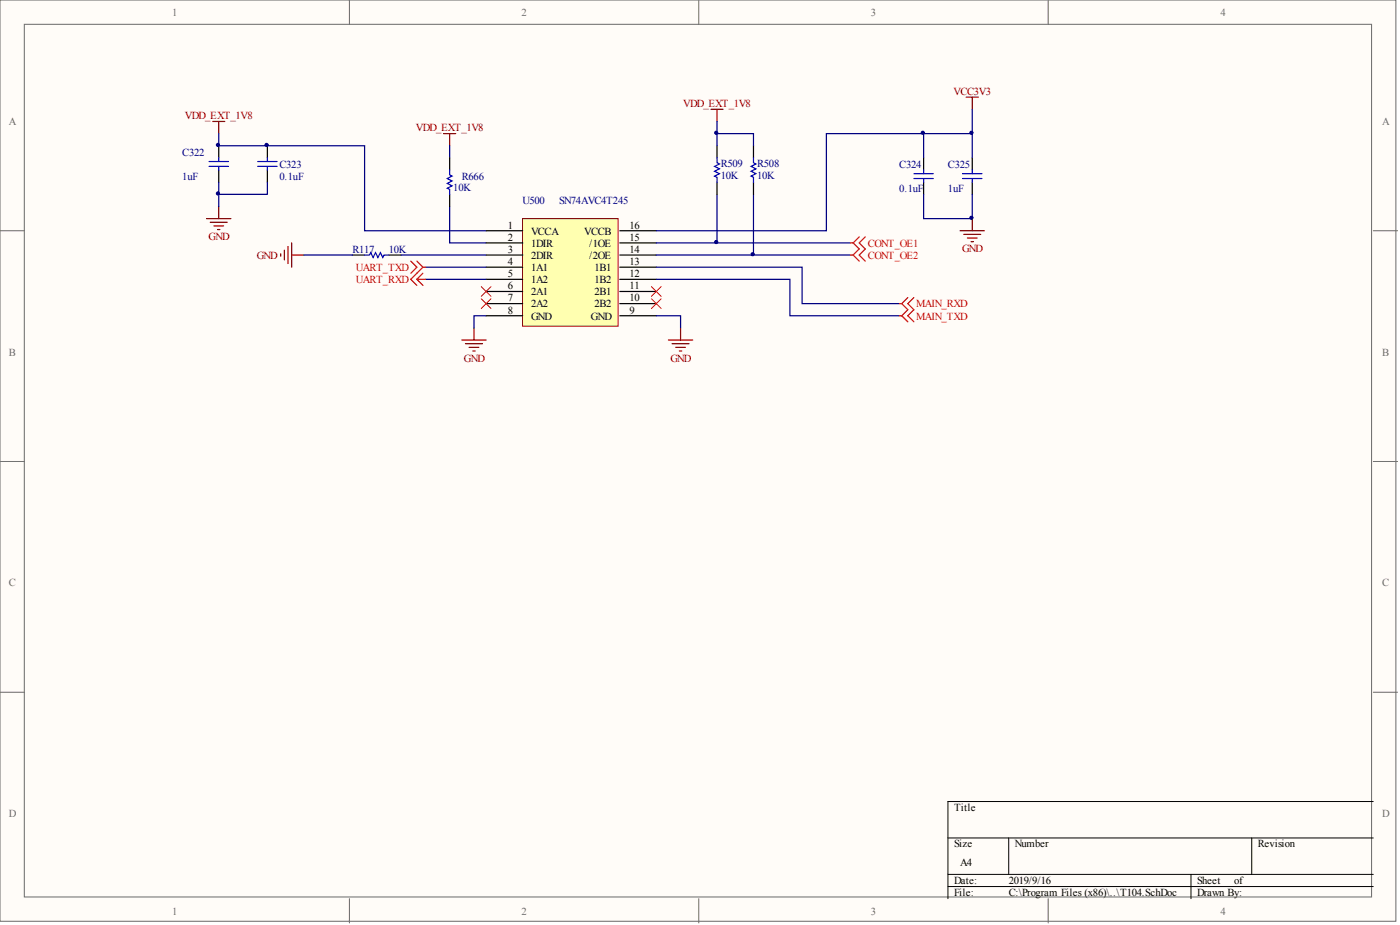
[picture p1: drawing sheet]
<svg xmlns="http://www.w3.org/2000/svg" width="292mm" height="193mm" viewBox="0 0 292 193" stroke-linecap="round" stroke-linejoin="round" font-family="sans-serif">
<g fill="#fffcf8" stroke="#696969" stroke-width=".21">
<path d="M0 0h291.2v192.2h-291.2z"/>
<path d="M5.1 5.1h281.1v182h-281.1z"/>
</g>
<path d="M72.9 0v5.1M145.8 0v5.1M218.7 0v5.1M0 48.1h5.1M286.5 48.1h5.1M0 96.3h5.1M286.5 96.3h5.1M0 144.4h5.1M286.5 144.4h5.1M72.9 187.5v5M145.8 187.5v5M218.7 187.5v5" fill="none" stroke="#696969" stroke-width=".21"/>
<path d="M197.8 174.8h88.7M210.5 174.8v7.6M261.2 174.8v7.6M286.5 167.2h-88.7v20.3M197.8 182.4h88.7M197.8 184.9h88.7M248.5 182.4v5.1" fill="none" stroke="#000" stroke-width=".21"/>
<path d="M109 45.6h20v22.5h-20z" fill="#ffffb0" stroke="#800000" stroke-width=".21"/>
<g fill="none" stroke="#000" stroke-width=".25">
<path d="M45.6 30.4v2.5M45.6 35.5v2.5M55.8 30.4v2.5M55.8 35.5v2.5M93.8 32.9v2.6M149.6 30.4v2.5M149.6 38v2.5M157.2 30.4v2.5M157.2 38v2.5M192.7 32.9v2.6M192.7 38v2.5M202.8 32.9v2.6"/>
<path d="M202.8 38v2.5M73.5 53.2h2.6M81.1 53.2h2.6M93.8 40.5v2.6M101.4 48.1h7.6M101.4 50.7h7.6M101.4 53.2h7.6M101.4 55.7h7.6M101.4 58.3h7.6M129.3 48.1h7.6M129.3 50.7h7.6M129.3 53.2h7.6"/>
<path d="M129.3 55.7h7.6M129.3 58.3h7.6M101.4 60.8h7.6M101.4 63.3h7.6M101.4 65.9h7.6M129.3 60.8h7.6M129.3 63.3h7.6M129.3 65.9h7.6"/>
</g>
<g fill="none" stroke="#00f" stroke-width=".25">
<path d="M43.6 33.7h4.1M43.6 34.7h4.1M45.6 32.9v.8M45.6 34.7v.8M53.8 33.7h4M53.8 34.7h4M55.8 32.9v.8M55.8 34.7v.8M93.8 35.5v1l.5 .2-1 .5 1 .6-1 .5 1 .5-1 .5 .5 .2v1M149.6 32.9v1.1l.5 .2-1 .5 1 .5-1 .5 1 .5-1 .5 .5 .3v1M157.2 32.9v1.1l.5 .2-1 .5 1 .5-1 .5 1 .5-1 .5 .5 .3v1M190.7 36.2h4"/>
<path d="M190.7 37.2h4M192.7 35.5v.7M192.7 37.2v.8M200.8 36.2h4.1M200.8 37.2h4.1M202.8 35.5v.7M202.8 37.2v.8M76.1 53.2h1l.2-.5 .5 1 .6-1 .5 1 .5-1 .5 1 .2-.5h1"/>
</g>
<g fill="none" stroke="#800000" stroke-width=".25">
<path d="M44.4 25.3h2.5M45.6 25.3v2.6M92.6 27.9h2.5M93.8 27.9v2.5M148.3 22.8h2.6M149.6 22.8v2.5M201.6 20.3h2.5M202.8 20.3v2.5M43.1 45.6h5.1M43.9 46.4h3.5M44.6 47.1h2.1M45.4 47.9h.5"/>
<path d="M45.6 43.1v2.5M58.6 53v.5M59.3 52.2v2M60.1 51.4v3.6M60.9 50.7v5M60.9 53.2h2.5M200.3 48.1h5.1M201.1 48.9h3.5M201.8 49.7h2.1M202.6 50.4h.5M202.8 45.6v2.5M96.4 70.9h5"/>
<path d="M97.1 71.7h3.6M97.9 72.5h2M98.6 73.2h.5M98.9 68.4v2.5M139.5 70.9h5M140.2 71.7h3.6M141 72.5h2M141.7 73.2h.5M142 68.4v2.5"/>
</g>
<g fill="none" stroke="#000080" stroke-width=".25">
<path d="M45.6 27.9v2.5h30.5v17.7h25.3M45.6 38v5.1M55.8 38v2.5h-10.2M93.8 30.4v2.5M149.6 25.3v2.6h7.6v2.5M149.6 27.9v2.5M192.7 27.9v5M202.8 32.9v-5h-30.4v20.2h-35.5M202.8 22.8v5.1M63.4 53.2h10.1M83.7 53.2h17.7M88.7 58.3h12.7"/>
<path d="M88.7 55.7h12.7M93.8 43.1v7.6h7.6M136.9 55.7h30.5v7.6h20.2M136.9 58.3h27.9v7.6h22.8M136.9 53.2h40.6M136.9 50.7h12.7M149.6 40.5v10.2h27.9M157.2 40.5v12.7M192.7 40.5v5.1h10.1v-5.1M101.4 65.9h-2.5v2.5M136.9 65.9h5.1v2.5"/>
</g>
<path d="M100.4 59.8l2 2M102.4 59.8l-2 2M135.9 59.8l2 2M137.9 59.8l-2 2M100.4 62.3l2 2.1M102.4 62.3l-2 2.1M135.9 62.3l2 2.1M137.9 62.3l-2 2.1" fill="none" stroke="#f00" stroke-width=".21"/>
<g fill="none" stroke="#f00" stroke-width=".25">
<path d="M85.7 54.5l1.3 1.2-1.3 1.3M87 54.5l1.2 1.2M87 58.3l1.2 1.2M87 58.3h1.7M88.2 55.7l-2.5 2.6 1.3 1.2M88.2 55.7h.5M88.2 57l-1.2 1.3M177.5 50.7h.5M177.5 53.2h.5M178 50.7l1.3 1.2-1.3 1.3M178 53.2l1.3 1.3M179.3 49.4l-1.3 1.3"/>
<path d="M180.5 49.4l-1.2 1.3 1.2 1.2-1.2 1.3 1.2 1.3M187.6 63.3h.5M187.6 65.9h.5M188.1 63.3l1.3 1.3-1.3 1.3M188.1 65.9l1.3 1.2M189.4 62.1l-1.3 1.2M190.7 62.1l-1.3 1.2 1.3 1.3-1.3 1.3 1.3 1.2"/>
</g>
<g fill="#000080" stroke="#000080" stroke-width=".21">
<circle cx="45.5" cy="40.4" r=".33"/>
<circle cx="45.5" cy="30.2" r=".33"/>
<circle cx="55.6" cy="30.2" r=".33"/>
<circle cx="149.4" cy="50.5" r=".33"/>
<circle cx="149.4" cy="27.7" r=".33"/>
<circle cx="157" cy="53" r=".33"/>
<circle cx="192.5" cy="27.7" r=".33"/>
<circle cx="202.7" cy="45.4" r=".33"/>
<circle cx="202.7" cy="27.7" r=".33"/>
</g>
<g font-size="2.2" fill="#696969">
<text x="35.9" y="3.3">1</text>
<text x="108.8" y="3.3">2</text>
<text x="181.7" y="3.3">3</text>
<text x="254.6" y="3.3">4</text>
<text x="1.8" y="26.1">A</text>
<text x="288.4" y="26.1">A</text>
<text x="1.8" y="74.2">B</text>
<text x="288.4" y="74.2">B</text>
<text x="1.8" y="122.3">C</text>
<text x="288.4" y="122.3">C</text>
<text x="1.8" y="170.5">D</text>
<text x="288.4" y="170.5">D</text>
<text x="35.9" y="190.8">1</text>
<text x="108.8" y="190.8">2</text>
<text x="181.7" y="190.8">3</text>
<text x="254.6" y="190.8">4</text>
</g>
<g font-size="2.2" fill="#800000">
<text x="142.6" y="22.3">VDD_EXT_1V8</text>
<text x="199" y="19.8">VCC3V3</text>
<text x="38.6" y="24.9">VDD_EXT_1V8</text>
<text x="86.8" y="27.4">VDD_EXT_1V8</text>
<text x="43.5" y="50.1">GND</text>
<text x="200.7" y="52.7">GND</text>
<text x="53.6" y="54">GND</text>
<text x="96.8" y="75.5">GND</text>
<text x="139.9" y="75.5">GND</text>
</g>
<g font-size="2.2" fill="#000080">
<text x="38" y="32.5">C322</text>
<text x="58.3" y="35">C323</text>
<text x="150.4" y="34.7">R509</text>
<text x="158" y="34.7">R508</text>
<text x="187.6" y="35">C324</text>
<text x="197.8" y="35">C325</text>
<text x="38" y="37.5">1uF</text>
<text x="58.3" y="37.5">0.1uF</text>
<text x="94.6" y="39.8">10K</text>
<text x="96.4" y="37.5">R666</text>
<text x="150.4" y="37.3">10K</text>
<text x="158" y="37.3">10K</text>
<text x="187.6" y="40.1">0.1uF</text>
<text x="197.8" y="40.1">1uF</text>
<text x="109" y="42.6">U500</text>
<text x="116.6" y="42.6">SN74AVC4T245</text>
<text x="73.5" y="52.7">R117</text>
<text x="81.1" y="52.7">10K</text>
</g>
<g font-size="2.2">
<text x="105.9" y="47.7">1</text>
<text x="131.3" y="47.7">16</text>
<text x="105.9" y="50.2">2</text>
<text x="105.9" y="52.7">3</text>
<text x="110.8" y="48.9">VCCA</text>
<text x="110.8" y="51.5">1DIR</text>
<text x="121.9" y="48.9">VCCB</text>
<text x="123" y="51.5">/1OE</text>
<text x="131.3" y="52.7">14</text>
<text x="131.3" y="50.2">15</text>
<text x="105.9" y="55.3">4</text>
<text x="105.9" y="57.8">5</text>
<text x="110.8" y="54">2DIR</text>
<text x="110.8" y="56.5">1A1</text>
<text x="110.8" y="59.1">1A2</text>
<text x="123" y="54">/2OE</text>
<text x="124" y="59.1">1B2</text>
<text x="124" y="56.5">1B1</text>
<text x="131.3" y="57.8">12</text>
<text x="131.3" y="55.3">13</text>
<text x="105.9" y="60.3">6</text>
<text x="105.9" y="62.9">7</text>
<text x="105.9" y="65.4">8</text>
<text x="110.8" y="61.6">2A1</text>
<text x="110.8" y="64.1">2A2</text>
<text x="124" y="64.1">2B2</text>
<text x="124" y="61.6">2B1</text>
<text x="131.3" y="65.4">9</text>
<text x="131.3" y="62.9">10</text>
<text x="131.3" y="60.3">11</text>
<text x="110.8" y="66.7">GND</text>
<text x="123.3" y="66.7">GND</text>
<text x="199" y="169.2">Title</text>
<text x="199" y="176.8">Size</text>
<text x="211.7" y="176.8">Number</text>
<text x="262.4" y="176.8">Revision</text>
<text x="199" y="184.4">Date:</text>
<text x="200.3" y="180.6">A4</text>
<text x="210.5" y="184.4">2019/9/16</text>
<text x="249.8" y="184.4">Sheet</text>
<text x="257.5" y="184.4">of</text>
<text x="199" y="186.9">File:</text>
<text x="210.5" y="186.9">C:\Program Files (x86)\..\T104.SchDoc</text>
<text x="249.8" y="186.9">Drawn By:</text>
</g>
<g font-size="2.2" fill="#f00">
<text x="181" y="51.5">CONT_OE1</text>
<text x="74.3" y="56.5">UART_TXD</text>
<text x="74.3" y="59.1">UART_RXD</text>
<text x="181" y="54">CONT_OE2</text>
<text x="191.2" y="64.1">MAIN_RXD</text>
<text x="191.2" y="66.7">MAIN_TXD</text>
</g>
</svg>
